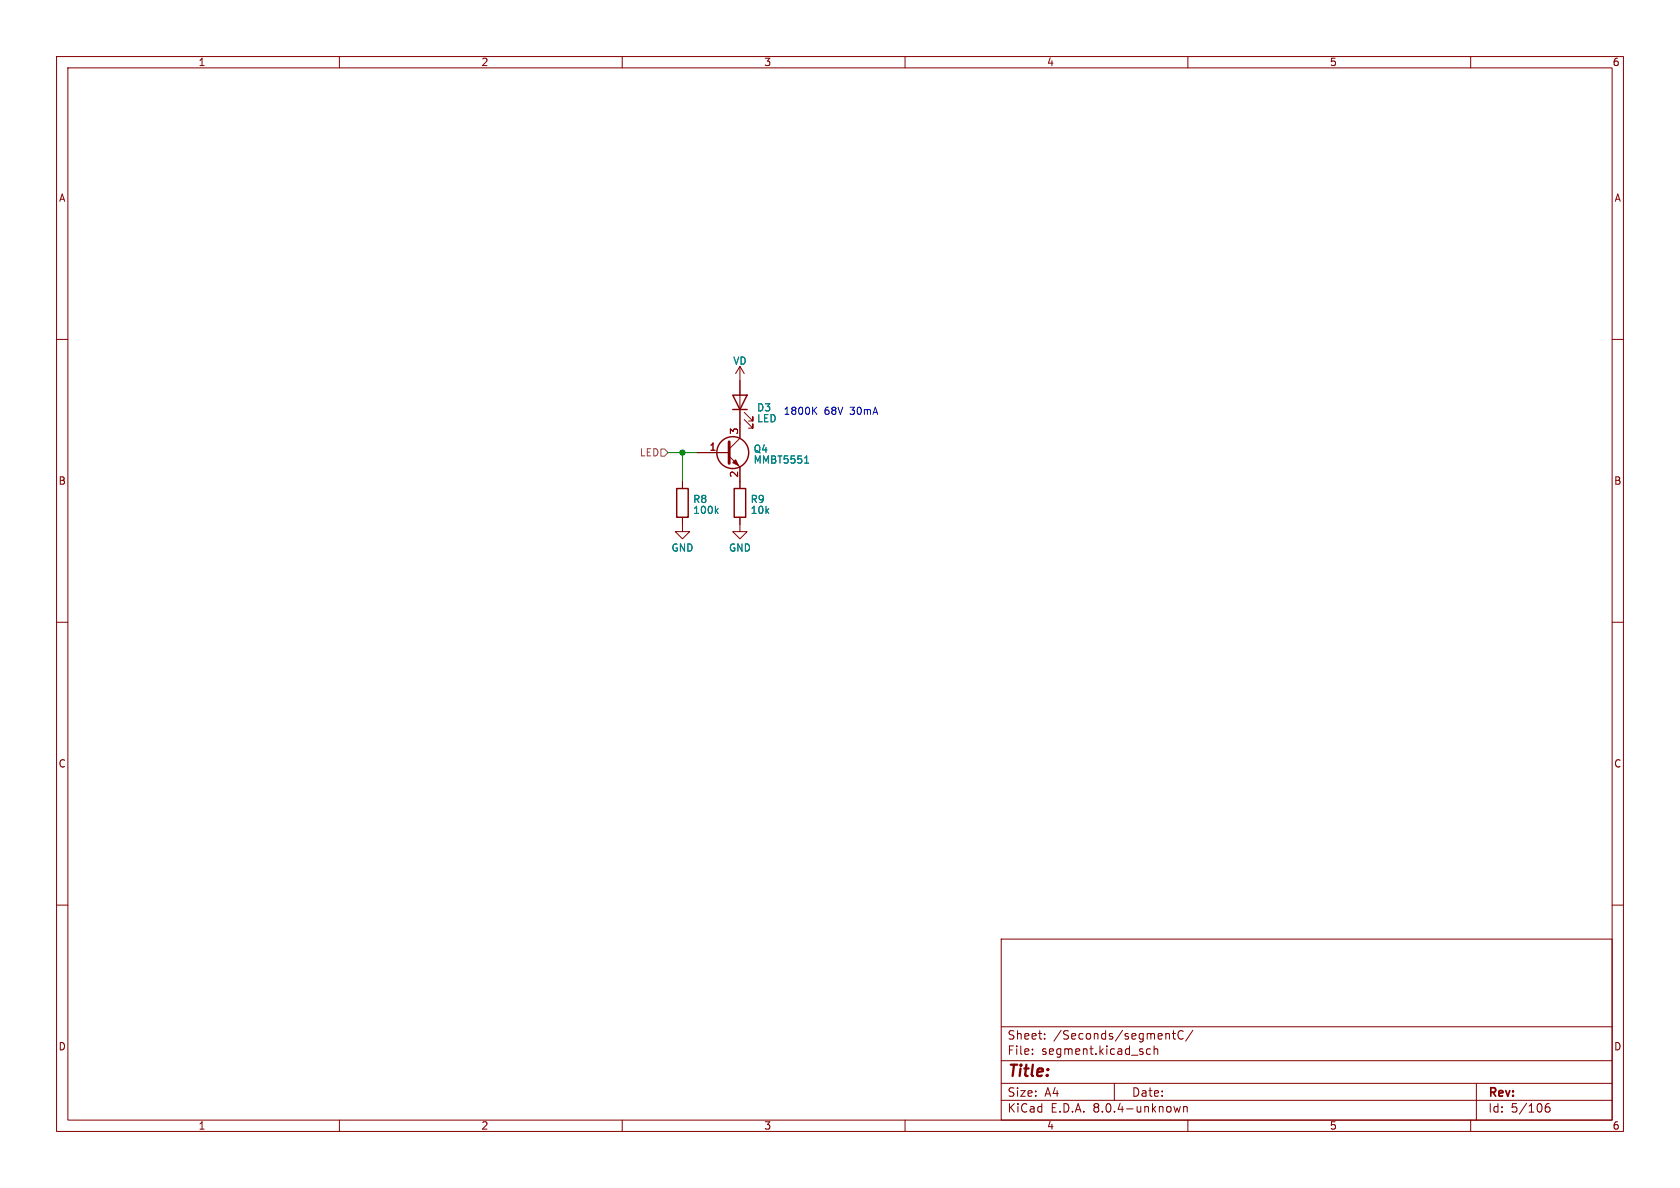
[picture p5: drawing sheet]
<svg xmlns="http://www.w3.org/2000/svg" width="297mm" height="210mm" viewBox="0 0 297 210" stroke-linecap="round" stroke-linejoin="round" font-family="sans-serif">
<g fill="none" stroke="#840000" stroke-width=".18">
<path d="M10 10h277v190h-277zM12 12h273v186h-273zM60 10v2M110 10v2M160 10v2M210 10v2M260 10v2M10 60h2M285 60h2M130.8 64.8v12.7l-1.9 1.9M130.8 64.8l-.8 1.2M130.8 64.8l.8 1.2"/>
<path d="M131.6 74.2l1.5 1.5v-.8v.8h-.8M131.6 72.9l1.5 1.5v-.7v.7h-.8M120.6 91.4v2.6h1.3l-1.3 1.3-1.2-1.3h1.2M120.6 85.1v1.3M123.2 80h5.7M128.9 80.6l1.9 2v3.8M130.8 91.4v2.6h1.3l-1.3 1.3-1.3-1.3h1.3M10 110h2M285 110h2M10 160h2M285 160h2M177 166h108v32h-108z"/>
<path d="M60 198v2M110 198v2M160 198v2M177 194.5h108M177 191.5h108M177 187.5h108M177 181.5h108M182.5 186.3v.1M182.5 185.5v.1M184.7 183.6v.1M184.7 182.8v.1M197 191.5v3"/>
<path d="M203.4 185.5l-.4-.1-.3 .3v.4l.1 .2h.6M204 185.5l.2-.1 .4 .1 .1 .9M204 184.9v1.5M206.3 182.7l.4 .1v.1v.8M207.2 182.7h.6M207.5 182.2v1.3l.3 .2M207.5 195.6l.3 1 .3-.7 .3 .7 .3-1M209.2 182.3a.6 .6 0 0 0-.8 0 .6 .6 0 0 0-.2 .8 .56 .56 0 0 0 .3 .5 .56 .56 0 0 0 .7 0M209.2 195.6v1M209.2 195.7l.3-.1 .3 .1 .1 .9M210 198v2M210.9 182.1l-1.3 2"/>
<path d="M260 198v2M261 191.5v6.5M273.9 195.1a.59 .59 0 0 0-.7 .6v.6l.1 .2 .4 .1 .3-.1v-.5l-.1-.3h-.4l-.3 .3"/>
</g>
<path d="M128.9 78.1v3.8" fill="none" stroke="#840000" stroke-width=".51"/>
<path d="M130 81.3l.6 1-1.1-.5z" fill="#840000" stroke="#840000" stroke-width=".18"/>
<g fill="none" stroke="#840000" stroke-width=".25">
<path d="M129.5 69.9h2.6l-1.3 2.5zM129.5 72.4h2.6M119.6 86.4h2.1v5h-2.1zM129.8 86.4h2v5h-2z"/>
<circle cx="129.5" cy="80" r="2.82"/>
</g>
<path d="M126.6 90.3l.4 .5M127 89.9l-.5 .5M142.2 81.9h.8M142.5 80.8l.1-.2v1.3" fill="none" stroke="#008484" stroke-width=".18"/>
<path d="M116.8 79.4h.7l.6 .6-.6 .6h-.7z" fill="none" stroke="#848400" stroke-width=".18"/>
<path d="M143.9 72.5l.5 .7M144.4 72l-.7 .7" fill="none" stroke="#0000c2" stroke-width=".18"/>
<path d="M118.1 80h5.1M120.6 80v5.1" fill="none" stroke="#008400" stroke-width=".18"/>
<circle cx="120.6" cy="80" r=".46" fill="#008400" stroke="#008400" stroke-width=".18"/>
<text font-size="2.8" fill="#840000" x="178" y="190.9">Title:</text>
<g font-size="2.1" fill="#840000">
<text x="178" y="184">Sheet:</text>
<text x="186.2" y="184">/Seconds/segmentC/</text>
<text x="178" y="186.7">File:</text>
<text x="184.1" y="186.7">segment.kicad_sch</text>
<text x="178" y="196.9">KiCad</text>
<text x="178" y="194.1">Size:</text>
<text x="184.7" y="194.1">A4</text>
<text x="185.7" y="196.9">E.D.A.</text>
<text x="193.3" y="196.9">8.0.4-unknown</text>
<text x="200" y="194.1">Date:</text>
<text x="263" y="194.3">Rev:</text>
<text x="263" y="196.9">Id:</text>
<text x="267.1" y="196.9">5/106</text>
</g>
<g font-size="1.8" fill="#840000">
<text x="35" y="11.9">1</text>
<text x="85" y="11.9">2</text>
<text x="135" y="11.9">3</text>
<text x="185" y="11.9">4</text>
<text x="235" y="11.9">5</text>
<text x="285" y="11.9">6</text>
<text x="10.3" y="35.9">A</text>
<text x="285.3" y="35.9">A</text>
<text x="130.6" y="76.9" transform="rotate(-90 130.6 76.9)">3</text>
<text x="125.3" y="79.8">1</text>
<text x="10.3" y="85.9">B</text>
<text x="130.6" y="84.5" transform="rotate(-90 130.6 84.5)">2</text>
<text x="285.3" y="85.9">B</text>
<text x="10.3" y="135.9">C</text>
<text x="285.3" y="135.9">C</text>
<text x="10.3" y="185.9">D</text>
<text x="285.3" y="185.9">D</text>
<text x="35" y="199.9">1</text>
<text x="85" y="199.9">2</text>
<text x="135" y="199.9">3</text>
<text x="185" y="199.9">4</text>
<text x="235" y="199.9">5</text>
<text x="285" y="199.9">6</text>
</g>
<g font-size="1.8" fill="#008484">
<text x="129.5" y="64.7">VD</text>
<text x="133.7" y="72.9">D3</text>
<text x="133.7" y="74.8">LED</text>
<text x="133.1" y="80.2">Q4</text>
<text x="133.1" y="82.2">MMBT5551</text>
<text x="122.4" y="89.1">R8</text>
<text x="132.6" y="89.1">R9</text>
<text x="122.4" y="91">100k</text>
<text x="132.6" y="91">10k</text>
<text x="118.6" y="97.7">GND</text>
<text x="128.8" y="97.7">GND</text>
</g>
<g font-size="1.8" fill="#0000c2">
<text x="138.4" y="73.4">1800K</text>
<text x="145.7" y="73.4">68V</text>
<text x="150.4" y="73.4">30mA</text>
</g>
<text font-size="1.8" fill="#848400" x="113" y="80.9">LED</text>
</svg>
